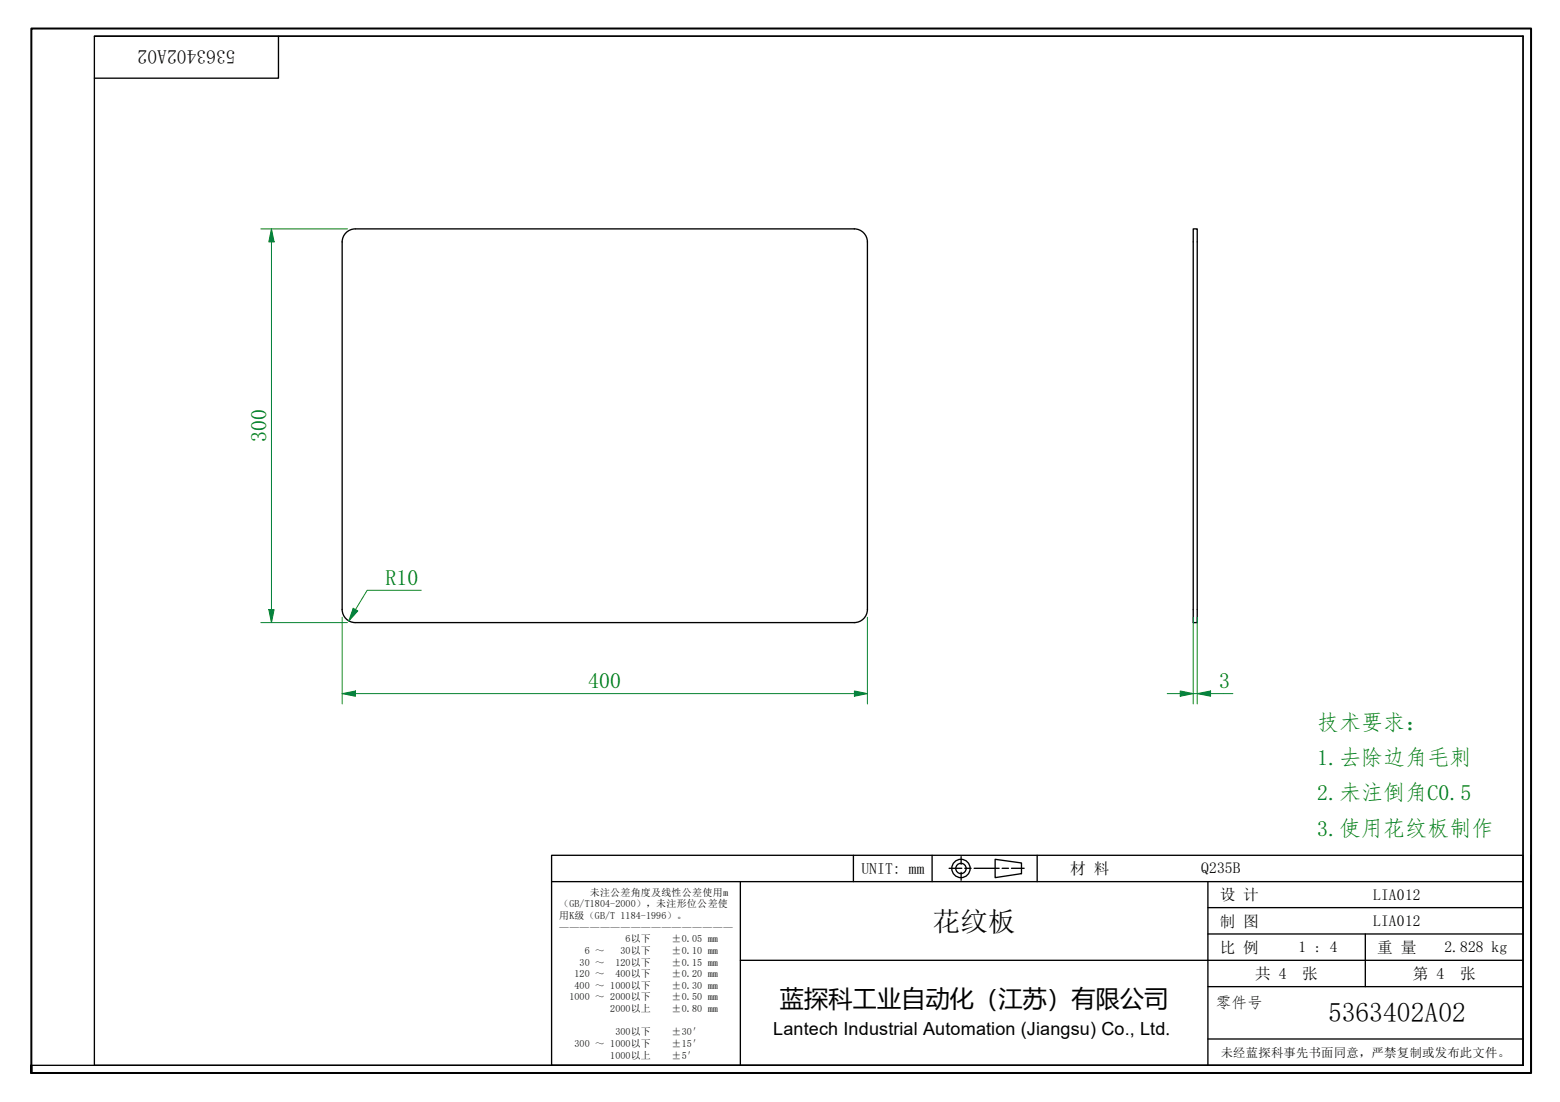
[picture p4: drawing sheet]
<svg xmlns="http://www.w3.org/2000/svg" width="297mm" height="210mm" viewBox="0 0 297 210" stroke-linecap="round" stroke-linejoin="round" font-family="sans-serif">
<path d="M65.2 46.1v70a2.51 2.51 0 0 0 2.5 2.5M67.7 43.6a2.51 2.51 0 0 0-2.5 2.5M67.7 43.6h95M162.7 43.6a2.51 2.51 0 0 1 2.5 2.5M165.2 46.1v70a2.51 2.51 0 0 1-2.5 2.5M227.2 43.6h.8v75h-.8zM67.7 118.6h95" fill="none" stroke="#000" stroke-width=".25"/>
<path d="M6 204.4v-1.5v1.5M6 202.9v-197.5h285.5v199h-285.5" fill="none" stroke="#000" stroke-width=".38"/>
<path d="M18 6.9h272v196h-272zM18 6.9h272M53 6.9v8h-35M290 6.9v196h-284" fill="none" stroke="#000" stroke-width=".25"/>
<g fill="none" stroke="#000" stroke-width=".25">
<path d="M105 162.9h185v40h-185zM105 167.9h185M141 167.9v35M162.5 162.9v5M177.5 162.9v5M180.7 165.4h2.4M183 163.2v1.4M183 166.2v1.5M183.7 165.4h1.2M185.5 165.4h4.7M189.5 163.7l5 .7v2l-5 .8zM190.8 165.4h1.2"/>
<path d="M192.6 165.4h2.4M197.5 162.9v5M230 167.9v35M230 177.9h60M230 172.9h60M260 177.9v10M291.5 162.9v41.5h-186.5M141 182.9h149M230 197.9h60M230 187.9h60"/>
<circle cx="183" cy="165.4" r="1.75"/>
<circle cx="183" cy="165.4" r=".98"/>
</g>
<path d="M65.2 132.1h2.5" fill="none" stroke="#00803f" stroke-width=".19"/>
<path d="M65.2 132.1l2.5-.5v1z" fill="#00803f"/>
<path d="M65.2 132.1l2.5-.5v1zM162.7 132.1h2.5" fill="none" stroke="#00803f" stroke-width=".19"/>
<path d="M162.7 131.6l2.5 .5-2.5 .5z" fill="#00803f"/>
<path d="M51.7 43.6v2.5M65.2 117.6v16.5M165.2 117.6v16.5M67.7 132.1h95M162.7 131.6l2.5 .5-2.5 .5z" fill="none" stroke="#00803f" stroke-width=".19"/>
<path d="M51.7 43.6l.5 2.5h-1z" fill="#00803f"/>
<path d="M51.7 43.6l.5 2.5h-1zM51.7 116.1v2.5" fill="none" stroke="#00803f" stroke-width=".19"/>
<path d="M51.2 116.1h1l-.5 2.5z" fill="#00803f"/>
<path d="M49.7 43.6h16.5M51.7 46.1v70M49.7 118.6h16.5M51.2 116.1h1l-.5 2.5zM224.7 132.1h2.5" fill="none" stroke="#00803f" stroke-width=".19"/>
<path d="M224.7 131.6l2.5 .5-2.5 .5z" fill="#00803f"/>
<path d="M224.7 131.6l2.5 .5-2.5 .5zM228 132.1h2.5" fill="none" stroke="#00803f" stroke-width=".19"/>
<path d="M228 132.1l2.5-.5v1z" fill="#00803f"/>
<path d="M67.7 116.1l-1.3 2.2M227.2 117.6v16.5M228 117.6v16.5M222.2 132.1h2.5M227.2 132.1h.8M228 132.1l2.5-.5v1zM230.5 132.1h4.3" fill="none" stroke="#00803f" stroke-width=".19"/>
<path d="M67.2 115.9l.9 .5-1.7 1.9z" fill="#00803f"/>
<path d="M67.2 115.9l.9 .5-1.7 1.9zM80.2 112.4h-10.3l-2.2 3.7" fill="none" stroke="#00803f" stroke-width=".19"/>
<g font-size="5.2">
<text x="177.6" y="177.3">花纹板</text>
<text x="252.9" y="194.7">5363402A02</text>
</g>
<text font-size="4.6" x="148.5" y="191.9">蓝探科工业自动化（江苏）有限公司</text>
<g font-size="4.2" fill="#008000">
<text x="50.7" y="84.2" transform="rotate(-90 50.7 84.2)">300</text>
<text x="73.4" y="111.4">R10</text>
<text x="112" y="131">400</text>
<text x="232.2" y="131">3</text>
<text x="250.8" y="139">技术要求：</text>
<text x="250.8" y="145.7">1.去除边角毛刺</text>
<text x="250.8" y="152.4">2.未注倒角C0.5</text>
<text x="250.8" y="159.2">3.使用花纹板制作</text>
</g>
<text font-size="3.7" x="44.8" y="9.6" transform="rotate(180 44.8 9.6)">5363402A02</text>
<text font-size="3.4" x="147.2" y="197.1">Lantech Industrial Automation (Jiangsu) Co., Ltd.</text>
<g font-size="3">
<text x="164" y="166.4">UNIT: mm</text>
<text x="203.8" y="166.5">材 料</text>
<text x="228.7" y="166.3">Q235B</text>
<text x="232.3" y="171.5">设 计</text>
<text x="261.5" y="171.4">LIA012</text>
<text x="232.3" y="176.5">制 图</text>
<text x="261.5" y="176.4">LIA012</text>
<text x="232.3" y="181.5">比 例</text>
<text x="247.3" y="181.4">1 : 4</text>
<text x="262.3" y="181.5">重 量</text>
<text x="275" y="181.3">2.828 kg</text>
<text x="231.5" y="191.9">零件号</text>
<text x="239" y="186.5">共 4</text>
<text x="248" y="186.5">张</text>
<text x="269" y="186.5">第 4</text>
<text x="278" y="186.5">张</text>
</g>
<text font-size="2.3" x="232.5" y="201.3">未经蓝探科事先书面同意，严禁复制或发布此文件。</text>
<g font-size="1.9">
<text x="106.5" y="172.8">（GB/T1804-2000），未注形位公差使</text>
<text x="112.3" y="170.6">未注公差角度及线性公差使用m</text>
<text x="106.5" y="175">用K级（GB/T 1184-1996）。</text>
<text x="106.5" y="177.3">—————————————————</text>
<text x="119.1" y="179.5">6以下</text>
<text x="127.9" y="179.5">±0.05 mm</text>
<text x="110.4" y="183.9">30 ～</text>
<text x="111.4" y="181.7">6 ～</text>
<text x="117.2" y="183.9">120以下</text>
<text x="118.2" y="181.7">30以下</text>
<text x="127.9" y="181.7">±0.10 mm</text>
<text x="127.9" y="183.9">±0.15 mm</text>
<text x="108.5" y="190.5">1000 ～ 2000以下</text>
<text x="109.4" y="186.1">120 ～</text>
<text x="109.4" y="188.3">400 ～ 1000以下</text>
<text x="117.2" y="186.1">400以下</text>
<text x="127.9" y="186.1">±0.20 mm</text>
<text x="127.9" y="188.3">±0.30 mm</text>
<text x="127.9" y="190.5">±0.50 mm</text>
<text x="116.2" y="192.8">2000以上</text>
<text x="117.2" y="197.2">300以下</text>
<text x="127.9" y="192.8">±0.80 mm</text>
<text x="127.9" y="197.2">±30′</text>
<text x="109.4" y="199.4">300 ～ 1000以下</text>
<text x="116.2" y="201.6">1000以上</text>
<text x="127.9" y="199.4">±15′</text>
<text x="127.9" y="201.6">±5′</text>
</g>
</svg>
